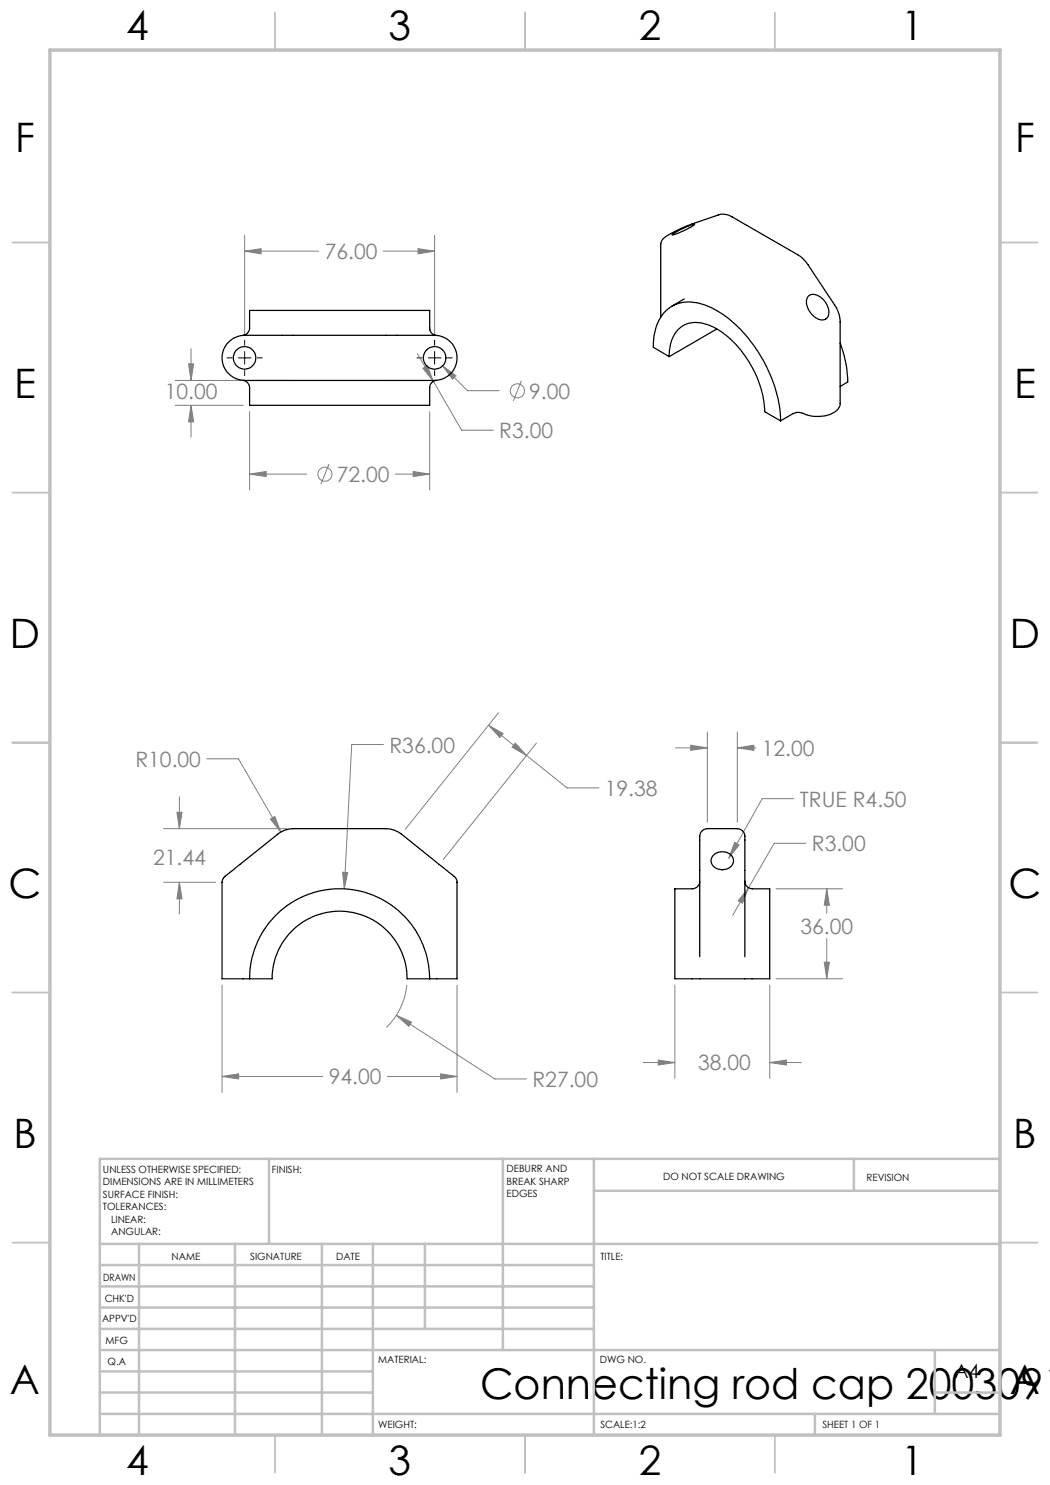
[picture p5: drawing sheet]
<svg xmlns="http://www.w3.org/2000/svg" width="210mm" height="297mm" viewBox="0 0 210 297" stroke-linecap="round" stroke-linejoin="round" font-family="sans-serif">
<g fill="none" stroke="#808080" stroke-width=".2">
<path d="M48.9 47.1v19.7M48.9 50.2h14.8M48.9 50.2l3.3-.5v1.1zM76.7 50.2h10.2M83.6 49.7l3.3 .5-3.3 .6zM86.9 47.1v19.7M35 76.1h22.4M37.7 72.8h1l-.5 3.3zM38.2 69.7v6.4M83.5 70.8l8.8 15.2h6.4M84.6 73.7l.8-.6 1.3 3.2zM88.5 73.2l5 4.9h6.3"/>
<path d="M88.5 73.2l2.7 1.9-.7 .7zM104.3 76.2l-1.6 4M35 81.1h13.6M38.2 81.1v6.3M38.2 81.1l.5 3.3h-1zM49.9 82.3v15.7M49.9 94.8h11.4M49.9 94.8l3.3-.5v1zM65.8 92.8l-1.6 4.1M79.1 94.8h6.8M82.6 94.3l3.3 .5-3.3 .5zM85.9 82.3v15.7"/>
<path d="M35.9 159.4v6.3M41.3 151.8h6.4l8.5 14.6M76.7 148.9h-6.4l-1.4 28.9M97.7 145.1l7.6 6M97.7 145.1l2.9 1.6-.6 .8zM99.7 142.6l-18.6 23.2M103 148.6l2.3 2.5-2.9-1.7zM105.3 151.1l8.1 6.5h6.4M107.3 148.6l-18.6 23.3M135.1 149.6h6.4M138.1 149l3.4 .6-3.4 .5zM141.5 146.4v18.1"/>
<path d="M147.5 149.6l3.3-.6v1.1zM147.5 146.4v18.1M147.5 149.6h3.7M158.8 159.7h-6.4l-6.6 11.9M32.7 176.5h10.4M32.7 165.7h24.7M35.4 162.5h1l-.5 3.2zM35.9 176.5v6.3M35.9 176.5l.5 3.3h-1zM54.1 163.8l.9-.5 1.2 3.1zM68.5 174.4l1 .1-.6 3.3zM146.9 168.5l.9 .5-2 2.6z"/>
<path d="M149.7 177.5l-3.2 5.6M149.7 177.5l-1.2 3.2-.9-.5zM155.2 177.8h13.3M161.2 168.7h-6.4l-5.1 8.8M165.3 177.8v4.9M165.3 177.8l.6 3.2h-1zM44.4 197v21.5M81.4 197a13.6 13.6 0 0 1-4.1 8.5M91.4 197v21.5M135 197v18.7M154 197v18.7M155.2 195.8h13.3"/>
<path d="M164.9 192.4h1l-.6 3.4zM165.3 187.7v8.1M44.4 215.3h20.2M44.4 215.3l3.3-.5v1zM77.5 215.3h13.9M79.3 203.1l19.7 12.7h6.3M79.3 203.1l3 1.3-.5 .9zM88.1 214.8l3.3 .5-3.3 .5zM128.6 212.5h6.4M131.7 212l3.3 .5-3.3 .5zM154 212.5h6.3M154 212.5l3.3-.5v1z"/>
<circle cx="103.5" cy="78.2" r="1.41"/>
<circle cx="65" cy="94.8" r="1.4"/>
</g>
<path d="M45.4 71.6h1M47.7 71.6h2.5M48.9 68v1M48.9 70.3v2.5M48.9 74.1v1M51.5 71.6h1M83.4 71.6h1M85.7 71.6h2.5M86.9 68v1M86.9 70.3v2.5M86.9 74.1v1M89.5 71.6h1" fill="none" stroke="#000" stroke-width=".2"/>
<g fill="none" stroke="#c0c0c0" stroke-width=".35">
<path d="M55 2.5v7.5M105 2.5v7.5M155 2.5v7.5M2.5 48.5h7.5M200 48.5h7.5M2.5 98.5h7.5M200 98.5h7.5M2.5 148.5h7.5M200 148.5h7.5M2.5 198.5h7.5M200 198.5h7.5M2.5 248.5h7.5"/>
<path d="M200 248.5h7.5M55 287v7.5M105 287v7.5M155 287v7.5"/>
</g>
<g fill="none" stroke="#c0c0c0" stroke-width=".5">
<path d="M53.8 231.8v17M100.6 231.8v38.2M118.8 231.8v55.2M118.8 238.2h81.2M170.8 231.8v6.4M200 231.8h-180v55.2M20 248.8h180M20 257.3h98.8M20 253h98.8M27.8 248.8v38.2M47 248.8v38.2M64.4 248.8v38.2"/>
<path d="M74.6 248.8v38.2M85 248.8v17M20 265.8h98.8M20 261.5h98.8M20 278.5h54.6M20 274.3h54.6M20 270h180M187 278.5h13M187 270v12.8M20 282.8h180M163 282.8v4.2"/>
</g>
<path d="M10 10h190v277h-190z" fill="none" stroke="#c0c0c0" stroke-width=".7"/>
<path d="M79.3 203.1l2.5 2.2 .5-.9zM68.5 174.4l.4 3.4 .6-3.3zM97.7 145.1l2.9 1.6-.6 .8zM103 148.6l2.3 2.5-2.9-1.7zM54.1 163.8l2.1 2.6-1.2-3.1zM44.4 215.3l3.3-.5v1zM88.1 214.8l3.3 .5-3.3 .5zM35.9 176.5l.5 3.3h-1zM35.4 162.5h1l-.5 3.2zM88.5 73.2l2 2.6 .7-.7zM82.6 94.3l3.3 .5-3.3 .5zM49.9 94.8l3.3-.5v1zM48.9 50.2l3.3-.5v1.1zM83.6 49.7l3.3 .5-3.3 .6zM84.6 73.7l2.1 2.6-1.3-3.2zM38.2 81.1l.5 3.3h-1zM37.7 72.8h1l-.5 3.3zM131.7 212l3.3 .5-3.3 .5zM154 212.5l3.3-.5v1zM138.1 149l3.4 .6-3.4 .5zM147.5 149.6l3.3-.6v1.1zM165.3 177.8l.6 3.2h-1zM164.9 192.4h1l-.6 3.4zM149.7 177.5l-2.1 2.7 .9 .5zM146.9 168.5l-1.1 3.1 2-2.6z" fill="#808080"/>
<g fill="none" stroke="#000" stroke-width=".25">
<path d="M134.4 46.9l1.6-.9a8.2 8.2 0 0 1 2.9-1.1l-.5 .4-2.5 1.2-1.3 .5h-.2zM136.8 59.8l-2.4 1.4M161.7 59.2a2.12 2.12 0 0 1 2.8 .6 2.99 2.99 0 0 1 .8 3.9 2.35 2.35 0 0 1-3.1-1 2.82 2.82 0 0 1-.5-3.5zM46 68.2a4.8 4.8 0 0 1 2.9-1.1h38a4.5 4.5 0 0 1 4.5 4.5 4.5 4.5 0 0 1-4.5 4.5h-38a4.5 4.5 0 0 1-4.2-2.9 4.5 4.5 0 0 1 1.3-5zM48.6 67.1a1.45 1.45 0 0 0 1.3-1.5v-3.5h36v3.5a1.43 1.43 0 0 0 1.3 1.5M48.6 76.1a1.44 1.44 0 0 1 1.3 1.4v3.6h36v-3.6a1.44 1.44 0 0 1 1.3-1.4M132.2 63.4v-14.5a2.72 2.72 0 0 1 1.9-2.2l3.4-1.6 6.2-2.1a3.3 3.3 0 0 1 2.7 .4l13.1 7.5a5.8 5.8 0 0 1 2.1 2l5.3 8.1a6.3 6.3 0 0 1 1.1 3.4v16.3a2.85 2.85 0 0 1-2.5 2.3 8 8 0 0 1-5.5-.5h-.8l-.6 .2-2.5 1.5M133.8 71.3l-3.1-1.8a8.8 8.8 0 0 1 3.9-8.4 8.4 8.4 0 0 1 7.6 .4 26.9 26.9 0 0 1 12.5 15.1 22.6 22.6 0 0 1 1.4 7.6M133.8 71.3a6.7 6.7 0 0 1 3.1-6.3 7 7 0 0 1 6.8 1 21.3 21.3 0 0 1 9.2 16.3l3.2 1.9M143.4 65.8l-9.6 5.5M168 68.6a23.7 23.7 0 0 1 1.5 7.8l-1.5 .9M139.9 176.2a1.55 1.55 0 0 1-1.4 1.6h-3.5v18h19v-18h-3.5a1.49 1.49 0 0 1-1.5-1.6"/>
<path d="M142.7 171a2.39 2.39 0 0 1 4 1 2.23 2.23 0 0 1-3.5 1.6 1.6 1.6 0 0 1-.5-2.6zM49.9 195.8h-5.5v-19.3a1.38 1.38 0 0 1 .6-1.2l10.6-8.5a4.9 4.9 0 0 1 3.1-1.1h18.5a5.1 5.1 0 0 1 3.1 1.1l8.5 6.8a8.9 8.9 0 0 1 2.5 2.4l.1 19.8h-5.5M49.9 195.8a18 18 0 0 1 18-18 18 18 0 0 1 18 18M49.9 195.8h4.5a13.5 13.5 0 0 1 13.5-13.6 13.5 13.5 0 0 1 13.5 13.6h4.5M139.9 191.3v-23.3a1.87 1.87 0 0 1 1.6-2.3h6a1.87 1.87 0 0 1 1.5 2.3v23.3"/>
<circle cx="48.9" cy="71.6" r="2.26"/>
<circle cx="86.9" cy="71.6" r="2.26"/>
</g>
<text font-size="8.5" x="96" y="279.7">Connecting rod cap 2003091</text>
<g font-size="8.1">
<text x="25.2" y="8">4</text>
<text x="77.7" y="8">3</text>
<text x="127.7" y="8">2</text>
<text x="180.2" y="8">1</text>
<text x="3" y="30.4">F</text>
<text x="203" y="30.4">F</text>
<text x="2.8" y="79.6">E</text>
<text x="202.8" y="79.6">E</text>
<text x="2" y="129.6">D</text>
<text x="202" y="129.6">D</text>
<text x="1.7" y="179.6">C</text>
<text x="201.7" y="179.6">C</text>
<text x="2.7" y="229.6">B</text>
<text x="202.7" y="229.6">B</text>
<text x="2" y="278.9">A</text>
<text x="202" y="278.9">A</text>
<text x="25.2" y="295">4</text>
<text x="77.7" y="295">3</text>
<text x="127.7" y="295">2</text>
<text x="180.2" y="295">1</text>
</g>
<g font-size="4.2" fill="#808080">
<text x="64.9" y="51.8">76.00</text>
<text x="33" y="79.7">10.00</text>
<text x="105.8" y="79.7">9.00</text>
<text x="99.9" y="87.6">R3.00</text>
<text x="67.3" y="96.4">72.00</text>
<text x="27.1" y="153.3">R10.00</text>
<text x="77.9" y="150.5">R36.00</text>
<text x="152.3" y="151.1">12.00</text>
<text x="121" y="159.2">19.38</text>
<text x="160" y="161.3">TRUE R4.50</text>
<text x="30.6" y="172.9">21.44</text>
<text x="162.4" y="170.2">R3.00</text>
<text x="160.1" y="186.8">36.00</text>
<text x="139.6" y="214.1">38.00</text>
<text x="65.8" y="216.9">94.00</text>
<text x="106.5" y="217.4">R27.00</text>
</g>
<text font-size="3.9" x="190.9" y="275.5">A4</text>
<g font-size="2">
<text x="20.6" y="234.6">UNLESS OTHERWISE SPECIFIED:</text>
<text x="20.6" y="237.1">DIMENSIONS ARE IN MILLIMETERS</text>
<text x="20.6" y="239.6">SURFACE FINISH:</text>
<text x="54.4" y="234.6">FINISH:</text>
<text x="101.3" y="234.5">DEBURR AND</text>
<text x="101.3" y="237">BREAK SHARP</text>
<text x="101.3" y="239.5">EDGES</text>
<text x="132.6" y="236">DO NOT SCALE DRAWING</text>
<text x="173.3" y="236.2">REVISION</text>
<text x="20.6" y="242.1">TOLERANCES:</text>
<text x="22.2" y="244.6">LINEAR:</text>
<text x="22.2" y="247.1">ANGULAR:</text>
<text x="34.3" y="252">NAME</text>
<text x="50" y="251.9">SIGNATURE</text>
<text x="67.2" y="251.9">DATE</text>
<text x="120.1" y="251.9">TITLE:</text>
<text x="20.6" y="256.1">DRAWN</text>
<text x="20.9" y="260.3">CHK'D</text>
<text x="20.4" y="264.4">APPV'D</text>
<text x="21.1" y="268.8">MFG</text>
<text x="21.5" y="273">Q.A</text>
<text x="75.6" y="272.5">MATERIAL:</text>
<text x="120" y="272.5">DWG NO.</text>
<text x="75.6" y="285.5">WEIGHT:</text>
<text x="120.1" y="285.6">SCALE:1:2</text>
<text x="164.5" y="285.6">SHEET 1 OF 1</text>
</g>
</svg>
